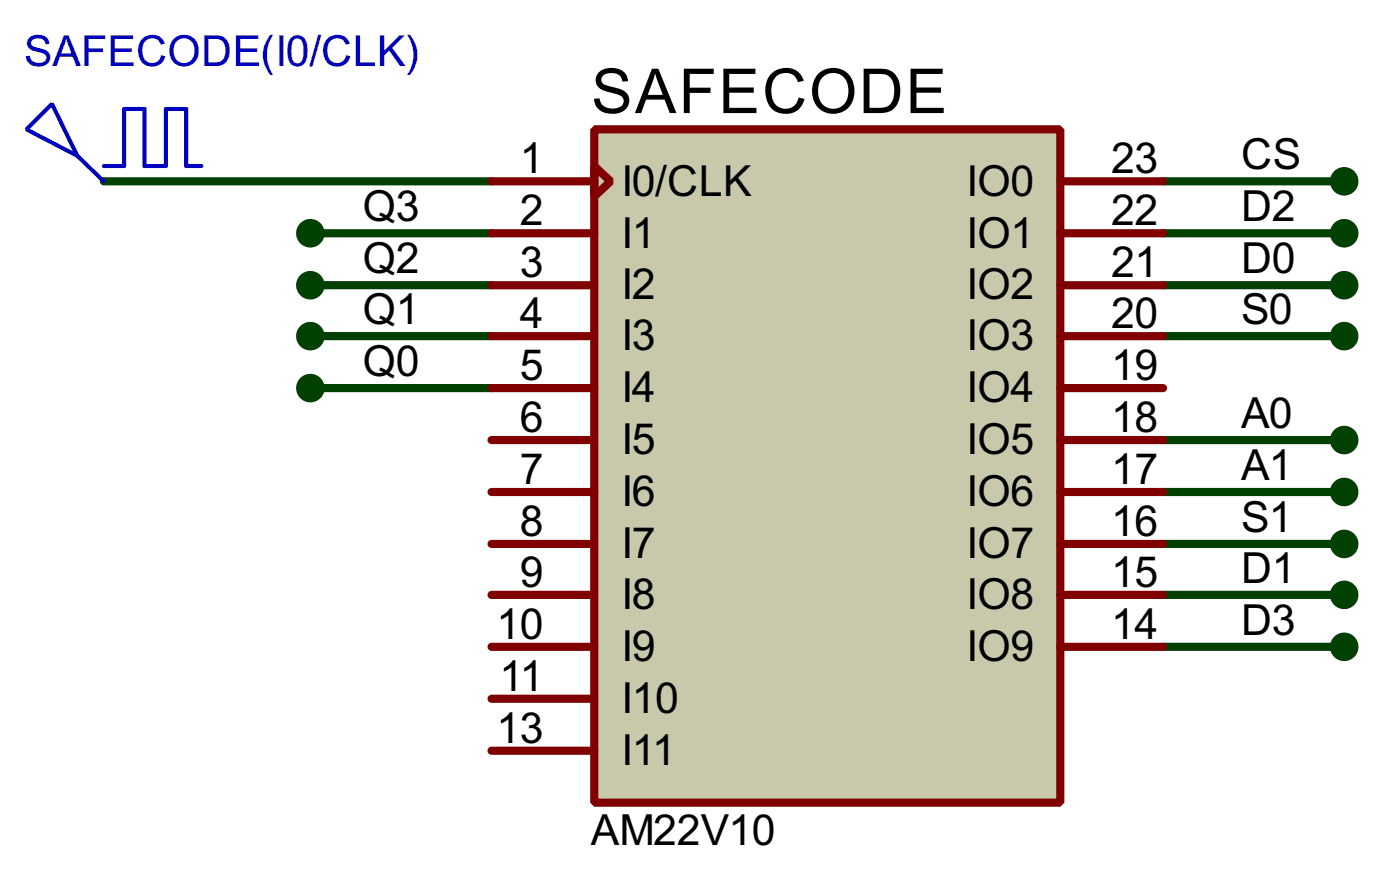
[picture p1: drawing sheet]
<svg xmlns="http://www.w3.org/2000/svg" width="69mm" height="43mm" viewBox="0 0 69 43" stroke-linecap="round" stroke-linejoin="round" font-family="sans-serif">
<g fill="none" stroke="#004000" stroke-width=".4">
<path d="M5.1 8.9h19.1M15.3 11.5h8.9M15.3 14h8.9M15.3 16.5h8.9M15.3 19.1h8.9M57.2 8.9h8.9M57.2 11.5h8.9M57.2 14h8.9M57.2 16.5h8.9M57.2 21.6h8.9M57.2 24.2h8.9M57.2 26.7h8.9"/>
<path d="M57.2 29.2h8.9M57.2 31.8h8.9"/>
</g>
<path d="M29.2 6.4h22.9v33h-22.9z" fill="#c8c8aa" stroke="#800000" stroke-width=".4"/>
<g fill="none" stroke="#800000" stroke-width=".4">
<path d="M24.2 8.9h5M24.2 11.5h5M24.2 14h5M24.2 16.5h5M24.2 19.1h5M29.2 8.2l.8 .7-.8 .8zM52.1 8.9h5.1M52.1 11.5h5.1M52.1 14h5.1M52.1 16.5h5.1M52.1 19.1h5.1M24.2 21.6h5"/>
<path d="M24.2 24.2h5M24.2 26.7h5M24.2 29.2h5M24.2 31.8h5M24.2 34.3h5M24.2 36.9h5M52.1 21.6h5.1M52.1 24.2h5.1M52.1 26.7h5.1M52.1 29.2h5.1M52.1 31.8h5.1"/>
</g>
<path d="M1.3 6.4l1.3-1.3 1.2 2.6zM3.8 7.7l1.3 1.2M5.1 8.2h1v-2.8h1v2.8h1.1v-2.8h1v2.8h.7" fill="none" stroke="#0000c0" stroke-width=".2"/>
<g fill="#004000" stroke="#004000" stroke-width=".4">
<circle cx="15.2" cy="11.5" r=".5"/>
<circle cx="15.2" cy="14" r=".5"/>
<circle cx="15.2" cy="16.5" r=".5"/>
<circle cx="15.2" cy="19.1" r=".5"/>
<circle cx="66" cy="8.9" r=".5"/>
<circle cx="66" cy="11.5" r=".5"/>
<circle cx="66" cy="14" r=".5"/>
<circle cx="66" cy="16.5" r=".5"/>
<circle cx="66" cy="21.6" r=".5"/>
<circle cx="66" cy="24.2" r=".5"/>
<circle cx="66" cy="26.7" r=".5"/>
<circle cx="66" cy="29.2" r=".5"/>
<circle cx="66" cy="31.8" r=".5"/>
</g>
<text font-size="3.4" x="29.1" y="5.6">SAFECODE</text>
<text font-size="2.4" fill="#0000c0" x="1.2" y="3.3">SAFECODE(I0/CLK)</text>
<g font-size="2.4">
<text x="17.8" y="10.8">Q3</text>
<text x="25.6" y="8.5">1</text>
<text x="25.6" y="11.1">2</text>
<text x="30.5" y="9.6">I0/CLK</text>
<text x="47.5" y="9.6">IO0</text>
<text x="54.6" y="8.5">23</text>
<text x="54.6" y="11.1">22</text>
<text x="61" y="8.3">CS</text>
<text x="61" y="10.8">D2</text>
<text x="17.8" y="13.4">Q2</text>
<text x="17.8" y="15.9">Q1</text>
<text x="25.6" y="13.6">3</text>
<text x="25.6" y="16.1">4</text>
<text x="30.5" y="12.2">I1</text>
<text x="30.5" y="14.7">I2</text>
<text x="30.5" y="17.2">I3</text>
<text x="47.5" y="12.2">IO1</text>
<text x="47.5" y="14.7">IO2</text>
<text x="47.5" y="17.2">IO3</text>
<text x="54.6" y="13.6">21</text>
<text x="54.6" y="16.1">20</text>
<text x="61" y="13.4">D0</text>
<text x="61" y="15.9">S0</text>
<text x="17.8" y="18.4">Q0</text>
<text x="25.6" y="18.7">5</text>
<text x="25.6" y="21.2">6</text>
<text x="25.6" y="23.8">7</text>
<text x="30.5" y="19.8">I4</text>
<text x="30.5" y="22.3">I5</text>
<text x="47.5" y="19.8">IO4</text>
<text x="47.5" y="22.3">IO5</text>
<text x="54.6" y="18.7">19</text>
<text x="54.6" y="21.2">18</text>
<text x="54.6" y="23.8">17</text>
<text x="61" y="21">A0</text>
<text x="61" y="23.5">A1</text>
<text x="25.6" y="26.3">8</text>
<text x="25.6" y="28.8">9</text>
<text x="30.5" y="24.9">I6</text>
<text x="30.5" y="27.4">I7</text>
<text x="30.5" y="29.9">I8</text>
<text x="47.5" y="24.9">IO6</text>
<text x="47.5" y="27.4">IO7</text>
<text x="47.5" y="29.9">IO8</text>
<text x="54.6" y="26.3">16</text>
<text x="54.6" y="28.8">15</text>
<text x="61" y="26.1">S1</text>
<text x="61" y="28.6">D1</text>
<text x="24.4" y="31.4">10</text>
<text x="24.6" y="33.9">11</text>
<text x="30.5" y="32.5">I9</text>
<text x="30.5" y="35">I10</text>
<text x="47.5" y="32.5">IO9</text>
<text x="54.6" y="31.4">14</text>
<text x="61" y="31.2">D3</text>
<text x="24.4" y="36.5">13</text>
<text x="29" y="41.5">AM22V10</text>
<text x="30.5" y="37.6">I11</text>
</g>
</svg>
